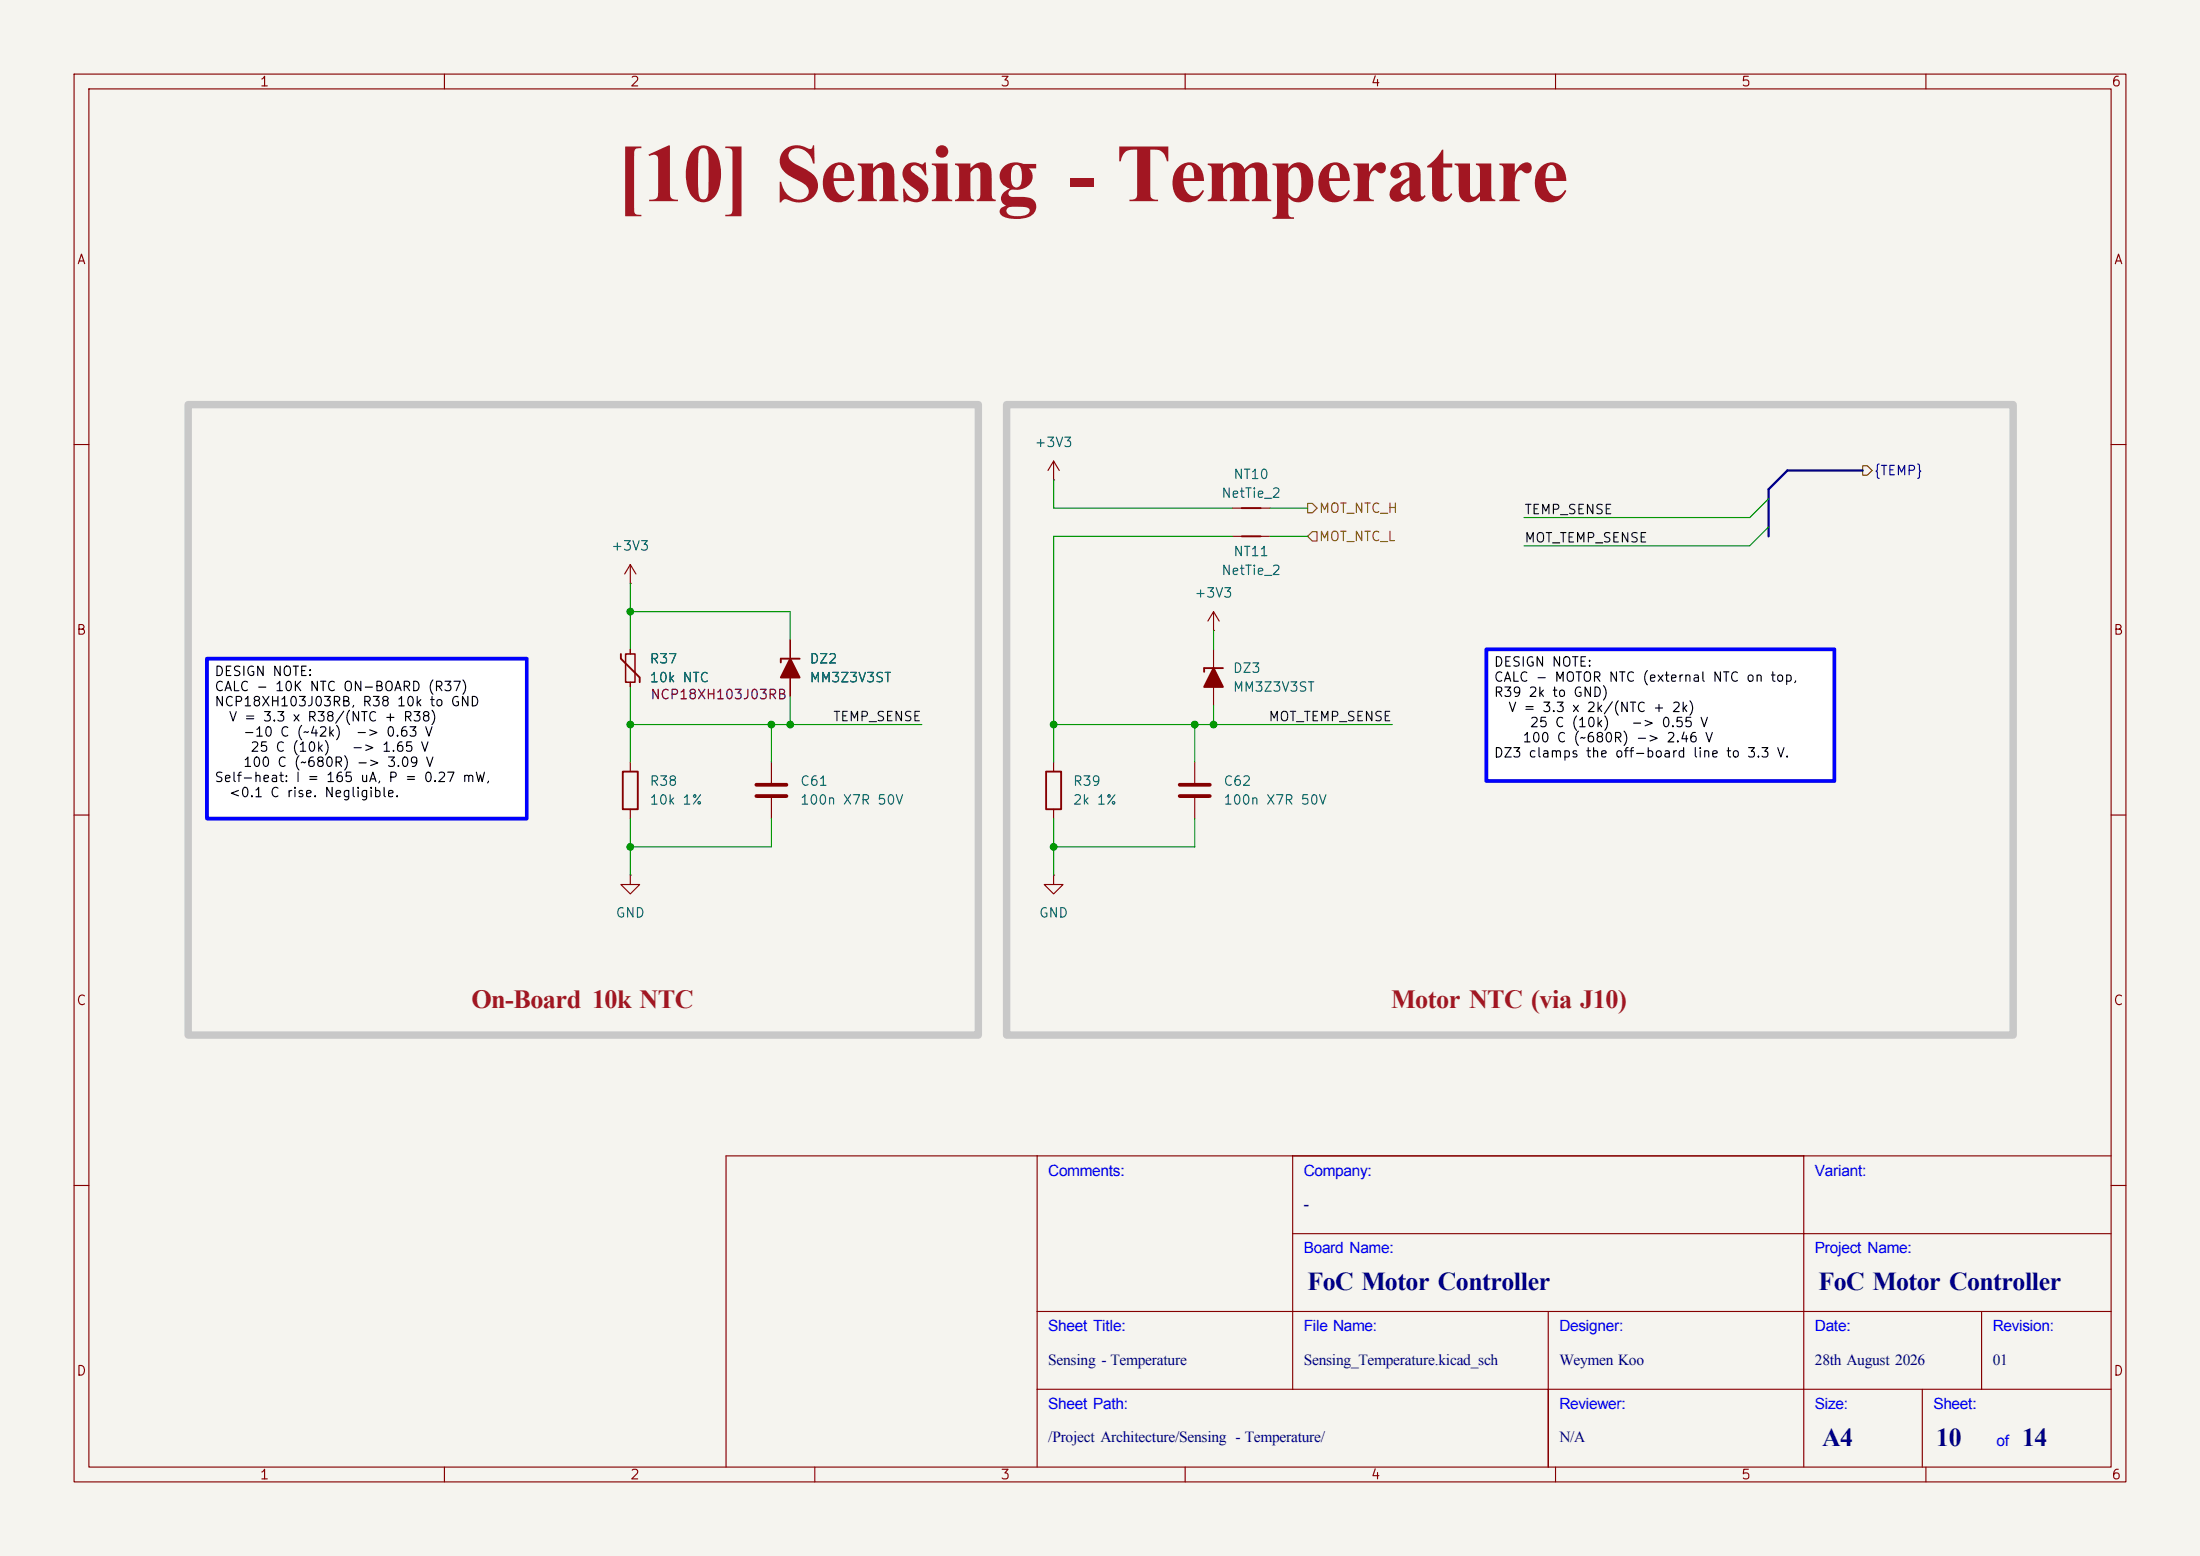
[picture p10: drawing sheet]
<svg xmlns="http://www.w3.org/2000/svg" width="297mm" height="210mm" viewBox="0 0 297 210" stroke-linecap="round" stroke-linejoin="round" font-family="sans-serif">
<path d="M0 0h297v210h-297z" fill="#f5f4ef" stroke="#f5f4ef" stroke-width=".14"/>
<g fill="none" stroke="#840000" stroke-width=".15">
<path d="M10 10h277v190h-277zM12 12h273v186h-273zM60 10v2M110 10v2M160 10v2M210 10v2M260 10v2M10 60h2M285 60h2M10 110h2M285 110h2M140 156v42"/>
<path d="M174.5 156v31.5M243.5 156v42M285 156h-187v42M10 160h2M140 177h145M174.5 166.5h110.5M209 177v21M267.5 177v10.5M285 160h2M60 198v2M110 198v2M140 187.5h145"/>
<path d="M160 198v2M210 198v2M259.5 187.5v10.5M260 198v2"/>
</g>
<g fill="#fff">
<path d="M200.7 87.6h46.9v17.8h-46.9z"/>
<path d="M27.9 88.9h43.2v21.6h-43.2z"/>
</g>
<g fill="none" stroke="#840000" stroke-width=".15">
<path d="M85.1 78.7h.1M85.1 76.2v2.5M85.1 76.2l-.8 1.3M85.1 76.2l.8 1.3M142.2 64.8h.1M142.2 62.2v2.6M142.2 62.2l-.7 1.3M142.2 62.2l.8 1.3M166.4 72.4h5M166.4 68.6h5M85.1 87.6v.7M85.1 92.1v.6"/>
<path d="M106.7 86.4v7.6M163.8 85.1h.1M163.8 82.6l-.7 1.2M163.8 82.6l.8 1.2M163.8 82.6v2.5M163.8 87.6v7.7M85.1 118.1v1.3h1.3l-1.3 1.3-1.3-1.3h1.3M85.1 118.1h.1M85.1 102.9v1.2M85.1 109.2v1.3M104.1 102.9v2.8M104.1 107.7v2.8"/>
<path d="M142.2 118.1v1.3h1.3l-1.3 1.3-1.2-1.3h1.2M142.2 118.1h.1M142.2 102.9v1.2M142.2 109.2v1.3M161.3 102.9v2.8M161.3 107.7v2.8"/>
</g>
<path d="M167.6 72.4h2.6M167.6 68.6h2.6M83.8 88.3v.6l2.6 2.5v.7M107.9 88.9h-2.5v.5M165.1 90.2h-2.5v.5M84.1 104.1h2v5.1h-2zM141.2 104.1h2.1v5.1h-2.1z" fill="none" stroke="#840000" stroke-width=".25"/>
<path d="M84.5 88.3h1.2v3.8h-1.2z" fill="none" stroke="#840000" stroke-width=".2"/>
<path d="M102.1 105.9h4.1M102.1 107.4h4.1M159.3 105.9h4M159.3 107.4h4" fill="none" stroke="#840000" stroke-width=".51"/>
<g fill="#840000" stroke="#840000" stroke-width=".25">
<path d="M106.7 88.9l1.2 2.5h-2.5z"/>
<path d="M163.8 90.2l1.3 2.5h-2.5z"/>
</g>
<path d="M176.5 67.9h.7l.6 .7-.6 .6h-.7zM177.2 71.8h.6v1.2h-.6l-.7-.6zM251.5 62.9h.6l.6 .6-.6 .6h-.6z" fill="none" stroke="#725600" stroke-width=".15"/>
<path d="M251.5 63.5h-10.2l-2.5 2.5v6.4" fill="none" stroke="#000084" stroke-width=".3"/>
<g fill="none" stroke="#009600" stroke-width=".15">
<path d="M85.1 78.7v8.9M142.2 64.8v3.8h24.2M166.4 72.4h-24.2v30.5M171.4 72.4h5.1M171.4 68.6h5.1M238.8 67.3l-2.6 2.6h-30.5M238.8 71.1l-2.6 2.6h-30.5M85.1 92.7v10.2M85.1 97.8h39.4M85.1 82.6h21.6v3.8M104.1 97.8v5.1M106.7 94v3.8"/>
<path d="M142.2 97.8h45.8M161.3 97.8v5.1M163.8 85.1v2.5M163.8 95.3v2.5M85.1 110.5v7.6M104.1 110.5v3.8h-19M142.2 110.5v7.6M161.3 110.5v3.8h-19.1"/>
</g>
<path d="M27.9 88.9h43.2v21.6h-43.2zM200.7 87.6h46.9v17.8h-46.9z" fill="none" stroke="#00f" stroke-width=".51"/>
<path d="M25.4 54.6h106.7v85.1h-106.7zM135.9 54.6h135.9v85.1h-135.9z" fill="none" stroke="#c8c8c8" stroke-width="1"/>
<g fill="#009600" stroke="#009600" stroke-width=".14">
<circle cx="163.8" cy="97.8" r=".46"/>
<circle cx="106.7" cy="97.8" r=".46"/>
<circle cx="104.1" cy="97.8" r=".46"/>
<circle cx="85.1" cy="97.8" r=".46"/>
<circle cx="85.1" cy="114.3" r=".46"/>
<circle cx="161.3" cy="97.8" r=".46"/>
<circle cx="142.2" cy="97.8" r=".46"/>
<circle cx="142.2" cy="114.3" r=".46"/>
<circle cx="85.1" cy="82.6" r=".46"/>
</g>
<text font-size="11.1" fill="#a21622" x="83.2" y="27.2">[10] Sensing - Temperature</text>
<g font-size="3.5" fill="#a21622">
<text x="63.6" y="136.1">On-Board 10k NTC</text>
<text x="187.8" y="136.1">Motor NTC (via J10)</text>
</g>
<g font-size="3.5" fill="#00007f">
<text x="176.5" y="174.1">FoC Motor Controller</text>
<text x="245.5" y="174.1">FoC Motor Controller</text>
<text x="246" y="195.1">A4</text>
<text x="261.4" y="195.1">10</text>
<text x="273" y="195.1">14</text>
</g>
<g font-size="2.1" fill="#00f">
<text x="141.5" y="158.7">Comments:</text>
<text x="176" y="158.7">Company:</text>
<text x="245" y="158.7">Variant:</text>
<text x="176" y="169.2">Board Name:</text>
<text x="245" y="169.2">Project Name:</text>
<text x="141.5" y="179.7">Sheet Title:</text>
<text x="176" y="179.7">File Name:</text>
<text x="210.5" y="179.7">Designer:</text>
<text x="245" y="179.7">Date:</text>
<text x="269" y="179.7">Revision:</text>
<text x="141.5" y="190.2">Sheet Path:</text>
<text x="210.5" y="190.2">Reviewer:</text>
<text x="245" y="190.2">Size:</text>
<text x="261" y="190.2">Sheet:</text>
<text x="269.5" y="195.2">of</text>
</g>
<g font-size="2.1" fill="#00007f">
<text x="176" y="163.2">-</text>
<text x="141.5" y="184.2">Sensing - Temperature</text>
<text x="176" y="184.2">Sensing_Temperature.kicad_sch</text>
<text x="210.5" y="184.2">Weymen Koo</text>
<text x="245" y="184.2">28th August 2026</text>
<text x="269" y="184.2">01</text>
<text x="141.5" y="194.7">/Project Architecture/Sensing - Temperature/</text>
<text x="210.5" y="194.7">N/A</text>
</g>
<g font-size="1.3" fill="#840000">
<text x="35" y="12">1</text>
<text x="85" y="12">2</text>
<text x="135" y="12">3</text>
<text x="185" y="12">4</text>
<text x="235" y="12">5</text>
<text x="285" y="12">6</text>
<text x="10.3" y="36">A</text>
<text x="285.3" y="36">A</text>
<text x="10.2" y="86">B</text>
<text x="285.2" y="86">B</text>
<text x="10.2" y="136">C</text>
<text x="285.2" y="136">C</text>
<text x="10.2" y="186">D</text>
<text x="285.2" y="186">D</text>
<text x="35" y="200">1</text>
<text x="85" y="200">2</text>
<text x="135" y="200">3</text>
<text x="185" y="200">4</text>
<text x="235" y="200">5</text>
<text x="285" y="200">6</text>
</g>
<g font-size="1.3" fill="#006464">
<text x="139.6" y="60.7">+3V3</text>
<text x="166.4" y="65">NT10</text>
<text x="164.8" y="67.5">NetTie_2</text>
<text x="82.4" y="74.6">+3V3</text>
<text x="164.8" y="77.9">NetTie_2</text>
<text x="166.4" y="75.4">NT11</text>
<text x="161.2" y="81">+3V3</text>
<text x="87.6" y="89.9">R37</text>
<text x="109.2" y="89.9">DZ2</text>
<text x="87.6" y="92.4">10k NTC</text>
<text x="109.2" y="92.4">MM3Z3V3ST</text>
<text x="166.4" y="91.1">DZ3</text>
<text x="166.4" y="93.7">MM3Z3V3ST</text>
<text x="87.6" y="106.4">R38</text>
<text x="107.9" y="106.4">C61</text>
<text x="144.8" y="106.4">R39</text>
<text x="165.1" y="106.4">C62</text>
<text x="87.6" y="108.9">10k 1%</text>
<text x="107.9" y="108.9">100n X7R 50V</text>
<text x="144.8" y="108.9">2k 1%</text>
<text x="165.1" y="108.9">100n X7R 50V</text>
<text x="83" y="124.2">GND</text>
<text x="140.2" y="124.2">GND</text>
</g>
<text font-size="1.3" fill="#000084" x="252.9" y="64.5">{TEMP}</text>
<g font-size="1.3" fill="#725600">
<text x="178" y="69.5">MOT_NTC_H</text>
<text x="178" y="73.4">MOT_NTC_L</text>
</g>
<g font-size="1.3" fill="#0f0f0f">
<text x="205.7" y="69.7">TEMP_SENSE</text>
<text x="205.7" y="73.5">MOT_TEMP_SENSE</text>
<text x="112.4" y="97.7">TEMP_SENSE</text>
<text x="171.2" y="97.7">MOT_TEMP_SENSE</text>
</g>
<g font-size="1.3">
<text x="28.9" y="91.6">DESIGN NOTE:</text>
<text x="28.9" y="93.6">CALC - 10K NTC ON-BOARD (R37)</text>
<text x="28.9" y="95.6">NCP18XH103J03RB, R38 10k to GND</text>
<text x="201.6" y="90.3">DESIGN NOTE:</text>
<text x="201.6" y="92.3">CALC - MOTOR NTC (external NTC on top,</text>
<text x="201.6" y="94.4">R39 2k to GND)</text>
<text x="30.8" y="97.7">V = 3.3 x R38/(NTC + R38)</text>
<text x="32.7" y="99.7">-10 C (~42k)</text>
<text x="33.7" y="101.8">25 C (10k)</text>
<text x="47.4" y="101.8">-&gt; 1.65 V</text>
<text x="47.9" y="99.7">-&gt; 0.63 V</text>
<text x="203.5" y="96.4">V = 3.3 x 2k/(NTC + 2k)</text>
<text x="205.5" y="100.5">100 C (~680R) -&gt; 2.46 V</text>
<text x="206.4" y="98.5">25 C (10k)</text>
<text x="220.1" y="98.5">-&gt; 0.55 V</text>
<text x="28.9" y="105.9">Self-heat: I = 165 uA, P = 0.27 mW,</text>
<text x="30.8" y="107.9">&lt;0.1 C rise. Negligible.</text>
<text x="32.7" y="103.8">100 C (~680R) -&gt; 3.09 V</text>
<text x="201.6" y="102.6">DZ3 clamps the off-board line to 3.3 V.</text>
</g>
<text font-size="1.3" fill="#840084" x="87.7" y="94.7">NCP18XH103J03RB</text>
</svg>
